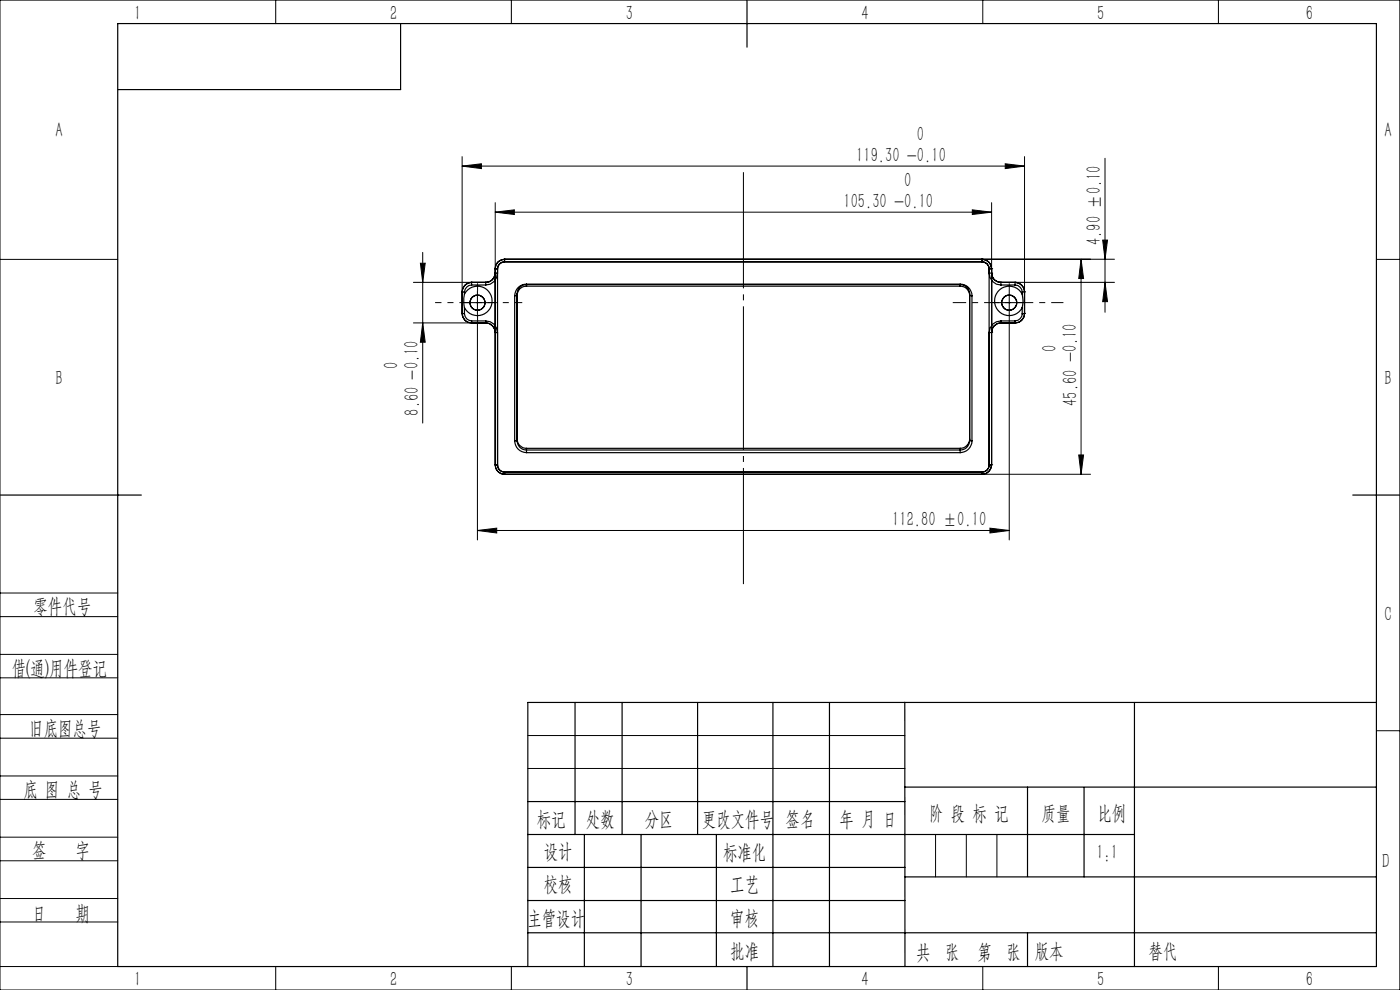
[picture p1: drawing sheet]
<svg xmlns="http://www.w3.org/2000/svg" width="297mm" height="210mm" viewBox="0 0 297 210" stroke-linecap="round" stroke-linejoin="round" font-family="sans-serif">
<g fill="none" stroke="#000" stroke-width=".25">
<path d="M25 5h267v200h-267zM85 5v14h-60M158.5 0v10M100 59.9h.1M100 59.9a2.05 2.05 0 0 0-2 2M100 59.9v.6M100 59.9h3M103 59.9h.1M103 59.9v.6M105.1 57h.1M105.1 57.9h.1M105.1 57.9l.5 .1a2.53 2.53 0 0 1-2.6 2.5"/>
<path d="M105.1 57.9a1.99 1.99 0 0 1-2.1 2M105.1 57v41.6M105.1 57h.5M105.6 57v41.7M107 55h.1M107 55.6a1.51 1.51 0 0 0-1.4 1.5l-.5-.1M107 55a1.99 1.99 0 0 0-1.9 2M107 55.5a1.45 1.45 0 0 0-1.4 1.5M107 55.5h101.4M107 55v.6M107 55h101.4M208.4 55h.1"/>
<path d="M208.4 55.6a1.51 1.51 0 0 1 1.4 1.5l.6-.1M208.4 55a2.05 2.05 0 0 1 2 2M208.4 55.5a1.45 1.45 0 0 1 1.4 1.5M208.4 55v.6M209.8 57v41.7M209.8 57h.6M210.4 57h.1M210.4 57.9h.1M210.4 57.9l-.6 .1a2.53 2.53 0 0 0 2.5 2.5M210.4 57.9a1.93 1.93 0 0 0 1.9 2M210.4 57v41.6M212.3 59.9h.1"/>
<path d="M212.3 59.9v.6M212.3 59.9h3M215.3 59.9h.1M215.3 59.9a2.05 2.05 0 0 1 2 2M215.3 59.9v.6M98 61.9h.1M98 66.5h.1M98 66.5a1.99 1.99 0 0 0 2 2M98 61.9l.5 .1M98 61.9v4.6M98 66.5l.5 .1M98.5 62.4l-.1 .8 .1 2.1"/>
<path d="M98.5 62.4a3.1 3.1 0 0 1 4.7-1 3.1 3.1 0 0 1 0 4.8 3.1 3.1 0 0 1-4.7-.9M98.5 66.6a1.57 1.57 0 0 0 1.5 1.5M98.5 62v.4M98.5 65.3v1.3M100 68.5h.1M100 60.5a1.57 1.57 0 0 0-1.5 1.5M100 68.1v.4M100 60.5h3M100 68.1h3M100 68.5h3M103 68.5h.1M103 68.1a2.47 2.47 0 0 1 2.6 2.5l-.5-.1"/>
<path d="M103 68.5a2.05 2.05 0 0 1 2.1 2M103 68.1v.4M105.1 70.5h.1M109.2 62.8v30.7M111.7 60.3a2.47 2.47 0 0 0-2.5 2.5M111.7 60.7a1.99 1.99 0 0 0-2 2l-.5 .1M111.7 60.3v.4M111.7 60.3h92M111.7 60.7h92M203.7 60.3a2.47 2.47 0 0 1 2.5 2.5M203.7 60.7a1.99 1.99 0 0 1 2 2l.5 .1M203.7 60.3v.4"/>
<path d="M206.2 62.8v30.7M210.4 70.5h.1M212.3 68.5h.1M212.3 68.1a2.47 2.47 0 0 0-2.5 2.5l.6-.1M212.3 68.5a1.99 1.99 0 0 0-1.9 2M212.3 60.5h3M212.3 68.1v.4M212.3 68.1h3M212.3 68.5h3M215.3 68.5h.1M215.3 60.5a1.57 1.57 0 0 1 1.6 1.5M215.3 68.1v.4"/>
<path d="M216.9 62.4a5.9 5.9 0 0 1 0 2.9M216.9 62.4a3.1 3.1 0 0 0-4.8-1 3.1 3.1 0 0 0 0 4.8 3.1 3.1 0 0 0 4.8-.9M216.9 66.6a1.57 1.57 0 0 1-1.6 1.5M216.9 62v.4M216.9 65.3v1.3M217.3 61.9h.1M217.3 66.5h.1M217.3 66.5a1.99 1.99 0 0 1-2 2M217.3 61.9l-.4 .1M217.3 61.9v4.6M217.3 66.5l-.4 .1M105.1 98.6h.1"/>
<path d="M105.1 98.6a1.99 1.99 0 0 0 1.9 2M105.1 98.6h.5a1.51 1.51 0 0 0 1.4 1.5M105.1 98.6l.5 .1M105.6 98.7a1.51 1.51 0 0 0 1.4 1.5h101.4a1.51 1.51 0 0 0 1.4-1.5M109.2 93.5a2.53 2.53 0 0 0 2.5 2.5M109.7 93.5v-31.2a1.99 1.99 0 0 1 2-1.9h92a1.99 1.99 0 0 1 2 1.9v31.2M109.7 93.5a1.99 1.99 0 0 0 2 2h92a1.99 1.99 0 0 0 2-2M109.7 93.1a2.05 2.05 0 0 0 2 2M109.7 93.5h-.5M111.7 95.1v.9M111.7 96h92M111.7 95.1h92"/>
<path d="M203.7 95.1v.9M205.7 93.1a2.05 2.05 0 0 1-2 2M205.7 93.5h.5M206.2 93.5a2.53 2.53 0 0 1-2.5 2.5M210.4 98.6h.1M210.4 98.6a2.05 2.05 0 0 1-2 2M210.4 98.6h-.6a1.51 1.51 0 0 1-1.4 1.5M210.4 98.6l-.6 .1M0 105h30M107 100.6h.1M107 100.1v.5M107 100.6h101.4"/>
<path d="M107 100.1h101.4M208.4 100.6h.1M208.4 100.1v.5M287 105h10M122 149v28M132 149v28M148 149v28M164 149v56M176 149v56M191.9 149l.1 56M240.7 149v56M292 149h-180v56"/>
<path d="M112 177h128.7M112 170h80M124 177v28M136 177v28M152 177v28M191.9 167h100.1M218 167v18.9M230 167v19M112 197.9h180M112 184h80M112 191h80M192 186h100"/>
<path d="M218 197.9v7.1M158.5 205v5"/>
<circle cx="101.3" cy="64.2" r="1.6"/>
<circle cx="214.1" cy="64.2" r="1.59"/>
</g>
<g fill="none" stroke="#000" stroke-width=".21">
<path d="M0 0h297v210h-297zM58.5 0v5M108.5 0v5M208.5 0v5M258.5 0v5M98 35.2l4.1-.5v1.1zM98 33.2v28.7M98 35.2h119.3M213.3 34.7l4 .5-4 .6zM217.3 33.2v28.7M234.4 33.6v32.6M0 55h25"/>
<path d="M87.7 59.9h12.3M89.2 55.8h1l-.5 4.1zM89.7 53.5v36.2M105.1 45l4-.5v1zM105.1 43v27.5M105.1 45h105.3M206.3 44.5l4.1 .5-4.1 .5zM208.4 55h28M210.4 43v27.5M215.3 59.9h21.1M229.3 55l.6 4.1h-1.1zM229.3 55v45.6"/>
<path d="M233.9 50.9h1l-.5 4.1zM234.4 59.9l.5 4.1h-1zM292 55h5M87.7 68.5h12.3M89.7 68.5l.5 4.1h-1zM98.8 64.2h5M101.3 61.7v5M101.3 68.3v46.2M211.6 64.2h5M214.1 61.7v5M214.1 68.3v46.2M228.8 96.5h1.1l-.6 4.1z"/>
<path d="M101.3 112.5l4.1-.5v1.1zM101.3 112.5h112.8M208.4 100.6h23M210 112l4.1 .5-4.1 .6zM0 138.8h25M0 125.8h25M0 130.8h25M0 143.8h25M0 156.6h25M0 151.6h25M112 156h80M292 155h5"/>
<path d="M0 169.6h25M0 164.6h25M0 177.6h25M112 163h80M198.5 177v9M205 177v9M211.5 177v9M0 182.6h25M0 190.6h25M0 195.6h25M0 205h25M58.5 205v5"/>
<path d="M108.5 205v5M208.5 205v5M258.5 205v5"/>
</g>
<path d="M157.7 36.5v87.4" fill="none" stroke="#000" stroke-width=".21" stroke-dasharray="30.5 1.3 1.3 1.3" stroke-dashoffset="5.8" stroke-linecap="butt"/>
<path d="M103.8 64.2h7M105.1 64.2h-7M217.4 64.2h-7" fill="none" stroke="#000" stroke-width=".21" stroke-dasharray="30.5 1.3 1.3 1.3" stroke-dashoffset="28.9" stroke-linecap="butt"/>
<path d="M101.3 61.7v-1.6M101.3 66.7v1.6M214.1 61.7v-1.6M214.1 66.7v1.6" fill="none" stroke="#000" stroke-width=".21" stroke-dasharray="30.5 1.3 1.3 1.3" stroke-linecap="butt"/>
<path d="M98.8 64.2h-6.5" fill="none" stroke="#000" stroke-width=".21" stroke-dasharray="30.5 1.3 1.3 1.3" stroke-dashoffset="29.1" stroke-linecap="butt"/>
<path d="M211.6 64.2h-9.5" fill="none" stroke="#000" stroke-width=".21" stroke-dasharray="30.5 1.3 1.3 1.3" stroke-dashoffset="27.6" stroke-linecap="butt"/>
<path d="M216.6 64.2h9" fill="none" stroke="#000" stroke-width=".21" stroke-dasharray="30.5 1.3 1.3 1.3" stroke-dashoffset="27.9" stroke-linecap="butt"/>
<g fill="#000">
<path d="M98 35.2l4.1-.5v1.1zM213.3 34.7l4 .5-4 .6z"/>
<path d="M89.2 55.8h1l-.5 4.1zM89.7 68.5l.5 4.1h-1z"/>
<path d="M105.1 45l4-.5v1zM206.3 44.5l4.1 .5-4.1 .5zM101.3 112.5l4.1-.5v1.1zM210 112l4.1 .5-4.1 .6z"/>
<path d="M228.8 96.5h1.1l-.6 4.1zM229.3 55l.6 4.1h-1.1zM234.4 59.9l.5 4.1h-1zM233.9 50.9h1l-.5 4.1z"/>
</g>
<g font-size="4.4">
<text x="28.5" y="4.1">1</text>
<text x="82.7" y="4.1">2</text>
<text x="132.7" y="4.1">3</text>
<text x="182.7" y="4.1">4</text>
<text x="232.7" y="4.1">5</text>
<text x="277" y="4.1">6</text>
<text x="11.7" y="29.1">A</text>
<text x="194.5" y="30">0</text>
<text x="293.7" y="29.1">A</text>
<text x="181.6" y="34.3">119.30 -0.10</text>
<text x="191.8" y="39.7">0</text>
<text x="178.9" y="44.1">105.30 -0.10</text>
<text x="233.6" y="52" transform="rotate(-90 233.6 52)">4.90 ±0.10</text>
<text x="224.1" y="74.7" transform="rotate(-90 224.1 74.7)">0</text>
<text x="11.7" y="81.6">B</text>
<text x="84.5" y="78.4" transform="rotate(-90 84.5 78.4)">0</text>
<text x="293.7" y="81.6">B</text>
<text x="88.8" y="88.2" transform="rotate(-90 88.8 88.2)">8.60 -0.10</text>
<text x="228.5" y="86.1" transform="rotate(-90 228.5 86.1)">45.60 -0.10</text>
<text x="189.3" y="111.6">112.80 ±0.10</text>
<text x="7.1" y="130.1">零件代号</text>
<text x="293.7" y="131.6">C</text>
<text x="2.5" y="143.2">借(通)用件登记</text>
<text x="6.2" y="155.8">旧底图总号</text>
<text x="5" y="168.9">底 图 总 号</text>
<text x="197.1" y="173.8">阶 段 标 记</text>
<text x="221" y="173.8">质量</text>
<text x="232.8" y="173.8">比例</text>
<text x="113.9" y="175.2">标记</text>
<text x="124.3" y="175.2">处数</text>
<text x="136.8" y="175.2">分区</text>
<text x="148.9" y="175.2">更改文件号</text>
<text x="166.7" y="175.2">签名</text>
<text x="178.1" y="175.2">年 月 日</text>
<text x="6.8" y="181.9">签</text>
<text x="16" y="181.9">字</text>
<text x="115.3" y="182.1">设计</text>
<text x="153.4" y="182.2">标准化</text>
<text x="232.6" y="182.1">1:1</text>
<text x="293.2" y="184.1">D</text>
<text x="115.3" y="189">校核</text>
<text x="154.9" y="189">工艺</text>
<text x="6.8" y="195.2">日</text>
<text x="16" y="195.2">期</text>
<text x="111.9" y="196.2">主管设计</text>
<text x="154.9" y="196.2">审核</text>
<text x="154.9" y="203.1">批准</text>
<text x="194.4" y="203.4">共 张</text>
<text x="207.4" y="203.4">第 张</text>
<text x="219.5" y="203.1">版本</text>
<text x="243.6" y="203.1">替代</text>
<text x="28.5" y="209.1">1</text>
<text x="82.7" y="209.1">2</text>
<text x="132.7" y="209.1">3</text>
<text x="182.7" y="209.1">4</text>
<text x="232.7" y="209.1">5</text>
<text x="277" y="209.1">6</text>
</g>
</svg>
